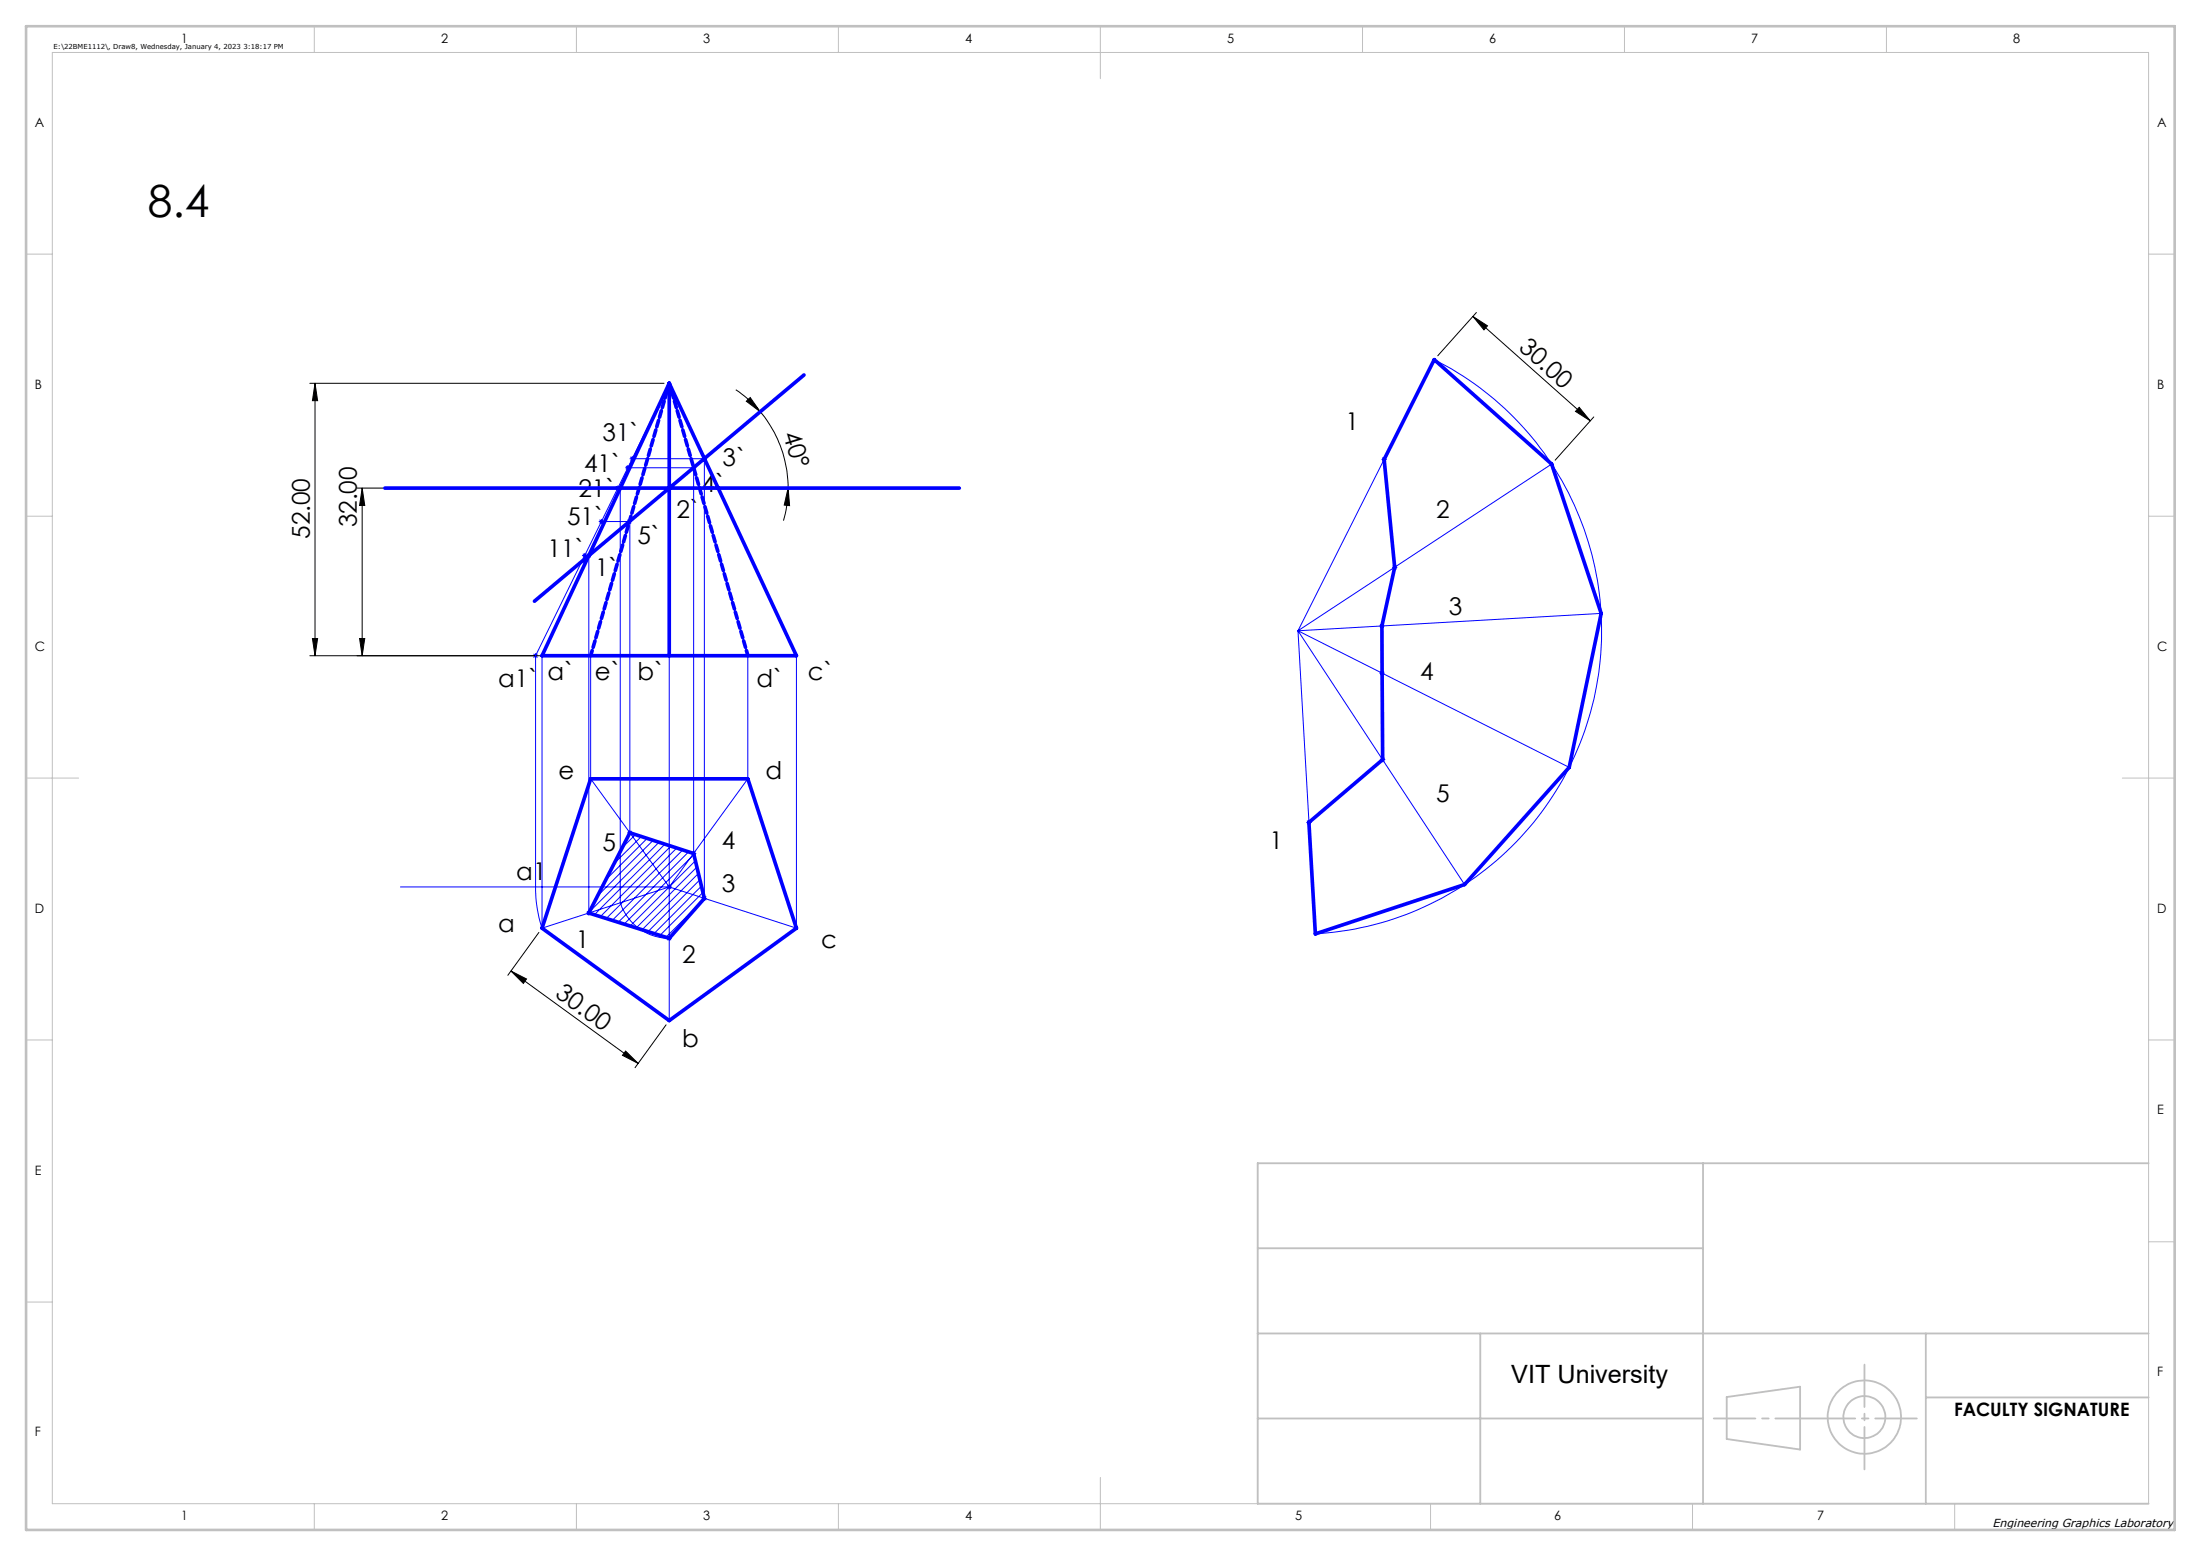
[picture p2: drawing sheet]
<svg xmlns="http://www.w3.org/2000/svg" width="420mm" height="297mm" viewBox="0 0 420 297" stroke-linecap="round" stroke-linejoin="round" font-family="sans-serif">
<g fill="none" stroke="#000" stroke-width=".19">
<path d="M281.7 59.7l-7.3 8.2M59.1 73.2h67.6M60.1 73.2l.5 3.3h-1zM60.1 73.2v52M140.4 74.4a21.2 21.2 0 0 1 4.7 4.2M142.4 76.6l.8-.7 1.9 2.7zM145.1 78.6a22.4 22.4 0 0 1 5.3 14.6M281.1 60.4l2.7 1.8-.6 .8zM281.1 60.4l22.4 19.9M301.3 77.7l2.2 2.6-2.9-1.8zM304.1 79.6l-7.3 8.2M68.1 93.2h58.6"/>
<path d="M69.1 93.2l.5 3.3h-1zM69.1 93.2v32M150.4 93.2l.3 3.3-1.1-.1zM150.4 93.2a22.4 22.4 0 0 1-.9 6.2M59.1 125.2h67.6M59.6 121.9h1l-.5 3.3zM68.6 121.9h1l-.5 3.3zM102.8 178l-5.9 8.2M97.5 185.3l3 1.6-.6 .8zM97.5 185.3l24.3 17.7M127.1 195.6l-5.9 8.2M119.4 200.6l2.4 2.4-3-1.6z"/>
</g>
<g fill="none" stroke="#c0c0c0" stroke-width=".35">
<path d="M240 238.3h85M325 222v65M410 222h-170v65h170M240 254.5h170M282.5 254.5v32.5M367.5 254.5v32.5M240 270.8h85M329.5 266.7l14-2v12l-14-2zM367.5 266.7h42.5"/>
<circle cx="355.8" cy="270.5" r="7"/>
<circle cx="355.8" cy="270.5" r="4"/>
</g>
<g fill="none" stroke="#00f" stroke-width=".19">
<path d="M127.7 73.2l-25.5 52M273.7 68.6a57.9 57.9 0 0 1 30.7 63.6 57.9 57.9 0 0 1-53.4 46.1l-3.3-57.9zM114.3 99.6h6.3M114.4 99.2l.7 .7M114.8 99.1v.9M115.1 99.2l-.7 .7M117.4 93.2h10.8M117.5 92.8l.8 .7M117.9 92.7v1M118.3 92.8l-.8 .7M118.4 93.2v79.1a9.8 9.8 0 0 0 9.3 6.8M119.3 89.3h13.6"/>
<path d="M119.5 88.9l.7 .7M119.7 99.2l.7 .7M119.8 88.8v1M120.1 99.1v.9M120.2 87.6h14.7M120.2 88.9l-.7 .7M120.2 99.2v60.3M120.3 87.2l.7 .7M120.4 99.2l-.7 .7M120.6 87v1M121 87.2l-.7 .7M127.4 92.8l.7 .7"/>
<path d="M127.7 92.7v1M128.1 92.8l-.7 .7M132 88.9l.7 .7M132.4 88.8v74.6M132.7 88.9l-.7 .7M134.1 87.2l.7 .7M134.4 87v85M134.8 87.2l-.7 .7M263.6 87.7h1M263.8 87.3l.7 .7M264.1 87.2v1M264.5 87.3l-.7 .7"/>
<path d="M296.1 88.6l-48.4 31.8M111.1 106h1.8M111.2 105.7l.7 .7M111.6 105.5v1M111.9 105.7l-.7 .7M112 105.7l.7 .7M112.4 105.5v69.3M112.7 105.7l-.7 .7M263.2 119.5h1M263.3 119.1l.8 .7M263.7 119v1M264.1 119.1l-.8 .7"/>
<path d="M265.6 108.3h1M265.8 107.9l.7 .8M266.1 107.8v1M266.5 107.9l-.7 .8M305.5 117.1l-57.8 3.3M101.7 125.2h1M101.8 124.8l.8 .7M102.2 124.7v44.6a24.8 24.8 0 0 0 1.2 7.9M102.6 124.8l-.8 .7M103.4 125.2v52M112.7 125.2v23.5l15 20.6M127.7 125.2v69.6"/>
<path d="M142.7 125.2v23.5l-15 20.6M152 125.2v52l-24.3-7.9M247.7 120.4l51.7 26.1M247.7 120.4l31.8 48.4M263.2 128.5h1M263.4 128.1l.7 .7M263.7 128v1M264.1 128.1l-.7 .7M119.7 159h1M119.8 158.6l.7 .7M120.5 158.6l-.7 .7M121.2 159.3l-2.5 2.5"/>
<path d="M122.4 159.7l-5.2 5.1M249.3 157h1M249.4 156.6l.7 .7M249.8 156.5v1M250.1 156.6l-.7 .7M263.3 145h1M263.5 144.6l.7 .7M263.8 144.5v1M264.2 144.6l-.7 .7M76.4 169.3h51.8M111.9 174.3h1M112 173.9l.7 .7"/>
<path d="M112.7 173.9l-.7 .7M123.5 160l-7.9 7.9M124.6 160.4l-10.5 10.6M125.8 160.8l-13.3 13.3M126.9 161.1l-13.5 13.5M127.2 179.1h1M127.4 168.9l.7 .7M127.4 178.7l.7 .8M127.7 169.3h.1M127.7 169.3l-24.3 7.9M128 161.5l-13.5 13.5M128.1 178.7l-.7 .8"/>
<path d="M129.2 161.9l-13.5 13.4M130.3 162.2l-13.5 13.5M131.4 162.6l-13.4 13.4M131.8 162.9h1.1M132 162.5l.7 .8M132.4 163.1l-13.3 13.3M132.7 164.3l-12.4 12.4M132.7 162.5l-.7 .8M133 165.5l-11.6 11.6M133.3 166.7l-10.8 10.8M133.6 167.9l-10 9.9M133.6 172.3l-6.5 6.6"/>
<path d="M133.8 169.2l-9 9M133.9 171.5h1M134.1 171.1l.7 .7M134.1 170.4l-8.2 8.1M134.8 171.1l-.7 .7"/>
</g>
<g fill="none" stroke="#c0c0c0" stroke-width=".19">
<path d="M10 10h400v277h-400zM60 5v5M110 5v5M160 5v5M210 5v10M260 5v5M310 5v5M360 5v5M5 48.5h5M410 48.5h5M5 98.5h5M410 98.5h5"/>
<path d="M5 148.5h10M405 148.5h10M5 198.5h5M410 198.5h5M410 237h5M5 248.5h5M60 287v5M110 287v5M160 287v5M210 282v10M273 287v5M323 287v5"/>
<path d="M373 287v5"/>
</g>
<path d="M327 270.8h38.8" fill="none" stroke="#c0c0c0" stroke-width=".35" stroke-dasharray="15.2 1.3 1.3 1.3" stroke-dashoffset="7.3"/>
<path d="M355.8 260.5v20" fill="none" stroke="#c0c0c0" stroke-width=".35" stroke-dasharray="15.2 1.3 1.3 1.3" stroke-dashoffset="7.1"/>
<path d="M5 5h410v287h-410z" fill="none" stroke="#c0c0c0" stroke-width=".5"/>
<path d="M127.7 73.2v52M127.7 73.2l24.3 52h-48.6zM153.4 71.6l-51.4 43.2M273.7 68.6l22.4 20 9.4 28.5-6.1 29.4-19.9 22.3-28.5 9.5-1.2-21.3 14-12-.1-25.5 2.4-11.2-2-20.6zM73.4 93.2h109.7M112.7 148.7h30l9.3 28.5-24.3 17.6-24.3-17.6zM120.2 159l12.2 3.9 2 8.6-6.7 7.6-15.3-4.8z" fill="none" stroke="#00f" stroke-width=".7"/>
<path d="M112.7 125.2l15-52M142.7 125.2l-15-52" fill="none" stroke="#00f" stroke-width=".7" stroke-dasharray="1.3 .6" stroke-dashoffset=".2"/>
<g fill="#000">
<path d="M281.1 60.4l2.7 1.8-.6 .8zM301.3 77.7l2.2 2.6-2.9-1.8z"/>
<path d="M69.1 93.2l.5 3.3h-1zM68.6 121.9h1l-.5 3.3z"/>
<path d="M150.4 93.2l.3 3.3-1.1-.1zM142.4 76.6l.8-.7 1.9 2.7z"/>
<path d="M59.6 121.9h1l-.5 3.3zM60.1 73.2l.5 3.3h-1z"/>
<path d="M97.5 185.3l3 1.6-.6 .8zM119.4 200.6l2.4 2.4-3-1.6z"/>
</g>
<text font-size="8.5" x="28.2" y="41.4">8.4</text>
<text font-size="4.8" x="288.4" y="264">VIT University</text>
<g font-size="4.7">
<text x="289.6" y="66.7" transform="rotate(42 289.6 66.7)">30.00</text>
<text x="149.4" y="82.9" transform="rotate(73 149.4 82.9)">40°</text>
<text x="256.7" y="82.1">1</text>
<text x="115" y="84.2">31`</text>
<text x="137.9" y="88.9">3`</text>
<text x="110.4" y="94.9">21`</text>
<text x="111.5" y="90">41`</text>
<text x="133.9" y="93.9">4`</text>
<text x="68.1" y="100.7" transform="rotate(-90 68.1 100.7)">32.00</text>
<text x="108.2" y="100.1">51`</text>
<text x="129.1" y="98.8">2`</text>
<text x="274" y="98.8">2</text>
<text x="59.1" y="102.9" transform="rotate(-90 59.1 102.9)">52.00</text>
<text x="104.5" y="106.3">11`</text>
<text x="121.6" y="103.8">5`</text>
<text x="113.5" y="109.9">1`</text>
<text x="276.4" y="117.5">3</text>
<text x="95.1" y="131.1">a1`</text>
<text x="104.5" y="129.8">a`</text>
<text x="113.5" y="129.8">e`</text>
<text x="121.6" y="129.8">b`</text>
<text x="144.4" y="131.1">d`</text>
<text x="154.1" y="129.8">c`</text>
<text x="271" y="129.8">4</text>
<text x="106.6" y="148.7">e</text>
<text x="146.1" y="148.7">d</text>
<text x="274" y="153.1">5</text>
<text x="137.7" y="162">4</text>
<text x="242.3" y="162">1</text>
<text x="98.5" y="168">a1</text>
<text x="115" y="162.5">5</text>
<text x="137.7" y="170.3">3</text>
<text x="95.1" y="177.8">a</text>
<text x="109.9" y="180.9">1</text>
<text x="130.1" y="183.8">2</text>
<text x="156.7" y="180.9">c</text>
<text x="105.8" y="190.1" transform="rotate(36 105.8 190.1)">30.00</text>
<text x="130.1" y="199.9">b</text>
</g>
<text font-size="3.5" x="372.9" y="270.3">FACULTY SIGNATURE</text>
<g font-size="2.5">
<text x="34.6" y="8.2">1</text>
<text x="84.2" y="8.2">2</text>
<text x="134.2" y="8.2">3</text>
<text x="184.2" y="8.2">4</text>
<text x="234.2" y="8.2">5</text>
<text x="284.2" y="8.2">6</text>
<text x="334.2" y="8.2">7</text>
<text x="384.2" y="8.2">8</text>
<text x="6.7" y="24.2">A</text>
<text x="411.7" y="24.2">A</text>
<text x="6.7" y="74.2">B</text>
<text x="411.7" y="74.2">B</text>
<text x="6.7" y="124.2">C</text>
<text x="411.7" y="124.2">C</text>
<text x="6.7" y="174.2">D</text>
<text x="411.7" y="174.2">D</text>
<text x="411.7" y="212.7">E</text>
<text x="6.7" y="224.2">E</text>
<text x="411.7" y="262.7">F</text>
<text x="6.7" y="274.2">F</text>
<text x="34.6" y="290.2">1</text>
<text x="84.2" y="290.2">2</text>
<text x="134.2" y="290.2">3</text>
<text x="184.2" y="290.2">4</text>
<text x="247.2" y="290.2">5</text>
<text x="296.5" y="290.2">6</text>
<text x="346.8" y="290.2">7</text>
</g>
<text font-size="2.2" x="380.2" y="291.4">Engineering Graphics Laboratory</text>
<text font-size="1.3" x="10.2" y="9.3">E:\22BME1112\, Draw8, Wednesday, January 4, 2023 3:18:17 PM</text>
</svg>
